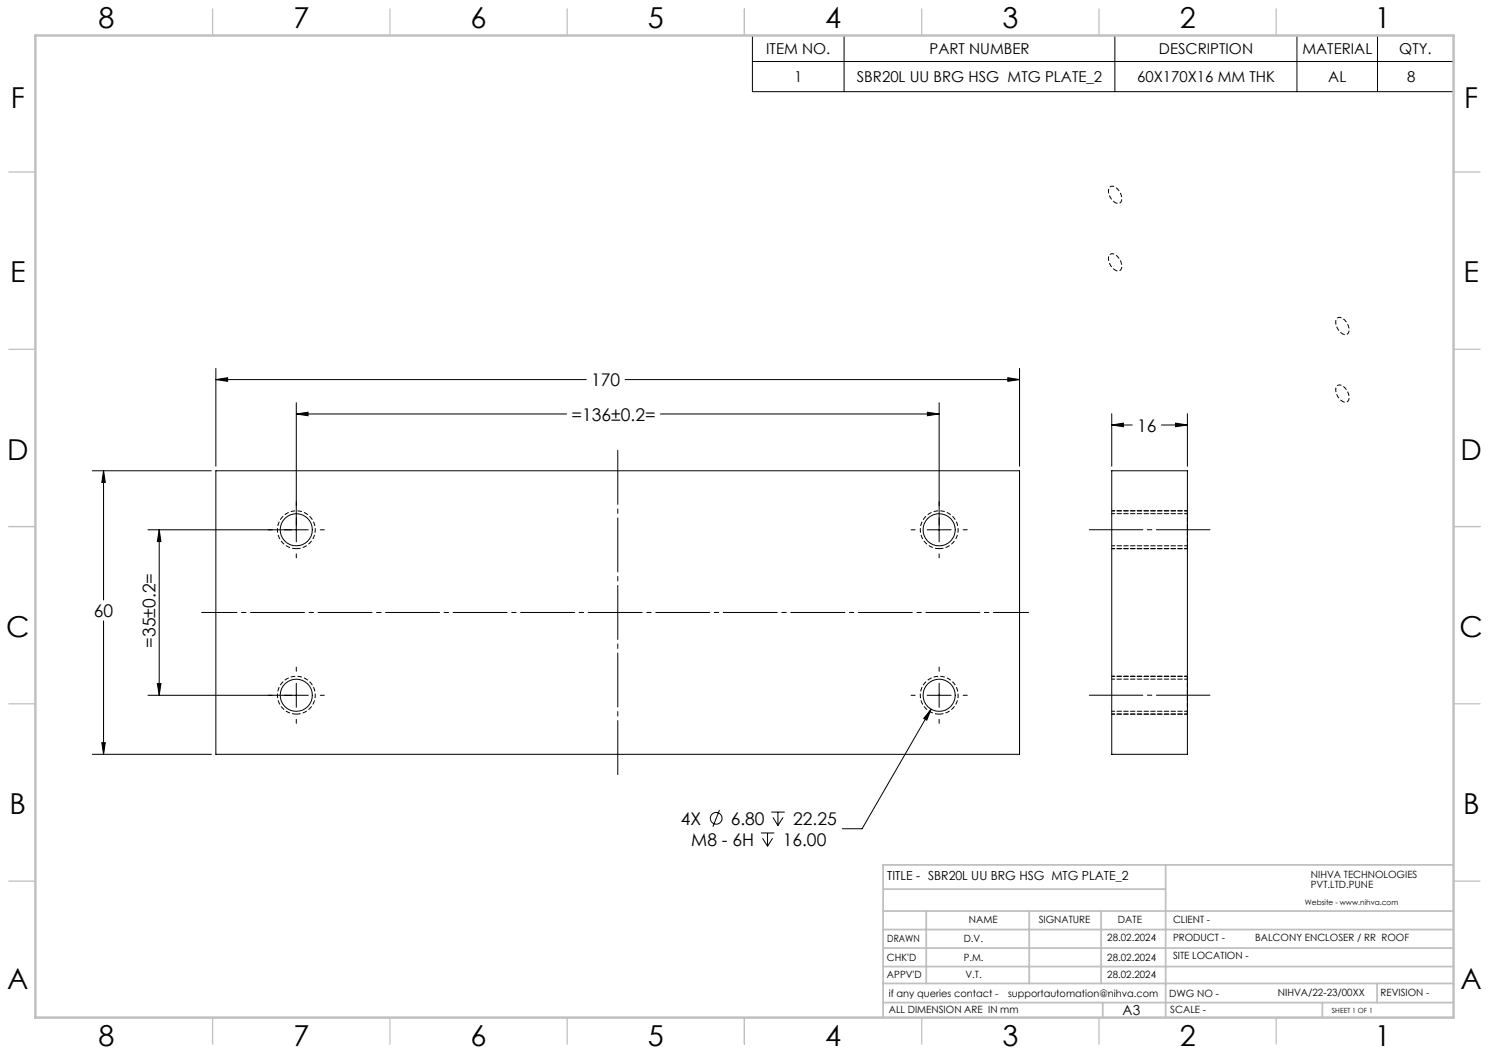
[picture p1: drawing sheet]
<svg xmlns="http://www.w3.org/2000/svg" width="420mm" height="297mm" viewBox="0 0 420 297" stroke-linecap="round" stroke-linejoin="round" font-family="sans-serif">
<g fill="none" stroke="#000" stroke-width=".28">
<path d="M212.2 10h197.8v15.9h-197.8zM212.2 17.4h197.8M238.1 10v15.9M314.5 10v15.9M365.8 10v15.9M388.5 10v15.9M60.9 103.9v27.6M60.9 107.1h104.5M60.9 107.1l3.3-.6v1.1zM83.6 113.6v39.2M83.6 116.8h76.2M83.6 116.8l3.3-.5v1z"/>
<path d="M176.3 107.1h111.3M186.3 116.8h78.6M261.6 116.3l3.3 .5-3.3 .5zM264.9 113.6v39.2M284.3 106.5l3.3 .6-3.3 .5zM287.6 103.9v27.6M313.6 119.9l3.3-.6v1.1zM313.6 116.7v14.8M313.6 119.9h5.8M327.6 119.9h7.3M331.6 119.3l3.3 .6-3.3 .5zM334.9 116.7v14.8"/>
<path d="M26 132.8h33.6M29.2 132.8l.5 3.3h-1zM29.2 132.8v36.4M60.9 132.8h226.7v80h-226.7zM313.6 132.8h21.3v80h-21.3zM44.9 149.4l.5 3.3h-1zM44.9 149.4v46.7M83.6 156.2v1.1M87 149.4h-45.3M90.3 149.4h1.2M257 149.4h1.1M261.5 149.4h6.8"/>
<path d="M264.9 156.2v1.1M271.7 149.4h1.1M29.2 175.1v37.7M44.4 192.8h1l-.5 3.3zM83.6 188.2v1.1M83.6 192.7v6.8M87 196.1h-45.3M90.3 196.1h1.2M257 196.1h1.1M261.5 196.1h6.8M264.9 188.2v1.1M264.9 192.7v6.8"/>
<path d="M271.7 196.1h1.1M26 212.8h33.6M28.7 209.5h1l-.5 3.3zM83.6 202.9v1.1M262.6 200l-19.4 33.7h-5.6M262.6 200l-1.2 3.1-.8-.5zM264.9 202.9v1.1M203 228.5l-1.9 4.7M214.6 234.9h3.8M215.1 236.4l1.4 2.3M216.5 234.9v3.8M217.6 229.1h3.7"/>
<path d="M217.9 236.4l-1.4 2.3M218 230.5l1.4 2.3M219.4 229.1v3.7M220.9 230.5l-1.5 2.3"/>
<circle cx="83.6" cy="149.4" r="4.5"/>
<circle cx="264.9" cy="149.4" r="4.5"/>
<circle cx="83.6" cy="196.1" r="4.5"/>
<circle cx="264.9" cy="196.1" r="4.5"/>
<circle cx="202" cy="230.8" r="1.65"/>
</g>
<path d="M83.6 154.7a5.3 5.3 0 0 1-4.7-7.9 5.3 5.3 0 0 1 9.2-.2 5.3 5.3 0 0 1-4.2 8.1h-.3M264.9 154.7a5.3 5.3 0 0 1-4.7-7.9 5.3 5.3 0 0 1 9.2-.2 5.3 5.3 0 0 1-4.2 8.1h-.3M83.6 201.4a5.3 5.3 0 0 1-4.7-7.9 5.3 5.3 0 0 1 9.2-.3 5.3 5.3 0 0 1-4.2 8.2h-.3M264.9 201.4a5.3 5.3 0 0 1-4.7-7.9 5.3 5.3 0 0 1 9.2-.3 5.3 5.3 0 0 1-4.2 8.2h-.3" fill="none" stroke="#000" stroke-width=".28" stroke-dasharray="1.3 .6" stroke-dashoffset=".1" stroke-linecap="butt"/>
<path d="M314.5 57.1a3.5 3.5 0 0 1-1.5-4.3 2.08 2.08 0 0 1 2.9 1.4 2.08 2.08 0 0 1-.3 3.2l-1.1-.3M314.5 76.2a3.5 3.5 0 0 1-1.5-4.3 2.08 2.08 0 0 1 2.9 1.3 2.08 2.08 0 0 1-.3 3.2l-1.1-.2M378.7 94.1a3.5 3.5 0 0 1-1.6-4.3 2.08 2.08 0 0 1 2.9 1.4 2.08 2.08 0 0 1-.3 3.2l-1-.3M378.7 113.2a3.5 3.5 0 0 1-1.6-4.3 2.08 2.08 0 0 1 2.9 1.3 2.08 2.08 0 0 1-.3 3.2l-1-.2" fill="none" stroke="#000" stroke-width=".28" stroke-dasharray="1.3 .6" stroke-dashoffset=".6" stroke-linecap="butt"/>
<path d="M174.3 219.1v-92.7" fill="none" stroke="#000" stroke-width=".28" stroke-dasharray="15.2 1.3 1.3 1.3" stroke-dashoffset="-.6"/>
<path d="M56.9 172.7h233.3" fill="none" stroke="#000" stroke-width=".28" stroke-dasharray="15.2 1.3 1.3 1.3" stroke-dashoffset="5.3"/>
<path d="M307.3 149.4h34M307.3 196.1h34" fill="none" stroke="#000" stroke-width=".28" stroke-dasharray="15.2 1.3 1.3 1.3" stroke-dashoffset=".1"/>
<g fill="none" stroke="#c0c0c0" stroke-width=".35">
<path d="M60 2.5v7.5M110 2.5v7.5M160 2.5v7.5M210 2.5v7.5M260 2.5v7.5M310 2.5v7.5M360 2.5v7.5M2.5 48.5h7.5M410 48.5h7.5M2.5 98.5h7.5M410 98.5h7.5M2.5 148.5h7.5"/>
<path d="M410 148.5h7.5M2.5 198.5h7.5M410 198.5h7.5M2.5 248.5h7.5M410 248.5h7.5M60 287v7.5M110 287v7.5M160 287v7.5M210 287v7.5M260 287v7.5M310 287v7.5M360 287v7.5"/>
</g>
<g fill="none" stroke="#c0c0c0" stroke-width=".5">
<path d="M249.1 257h160.9M249.1 250.8h79.7M261.3 257v20.4M290.3 257v20.4M310.6 257v20.4M328.8 243.9v43.1M410 243.9h-160.9v43.1M249.1 272.6h160.9M249.1 267.4h160.9M249.1 262.2h160.9M249.1 277.4h160.9M388.4 277.4v5.4"/>
<path d="M249.1 282.8h160.9M311 282.8v4.2M373 282.8v4.2"/>
</g>
<path d="M10 10h400v277h-400z" fill="none" stroke="#c0c0c0" stroke-width=".7"/>
<path d="M313.6 144.1h21.3M313.6 154.7h21.3M313.6 153.9h21.3M334.9 144.9h-21.3M313.6 190.7h21.3M334.9 191.5h-21.3M313.6 201.4h21.3M313.6 200.6h21.3" fill="none" stroke="#000" stroke-width=".28" stroke-dasharray="1.3 .6" stroke-dashoffset=".4"/>
<path d="M334.9 154.7v-10.6M334.9 201.4v-10.7" fill="none" stroke="#000" stroke-width=".28" stroke-dasharray="1.3 .6" stroke-dashoffset=".1"/>
<g fill="#000">
<path d="M29.2 132.8l.5 3.3h-1zM28.7 209.5h1l-.5 3.3zM83.6 116.8l3.3-.5v1zM261.6 116.3l3.3 .5-3.3 .5zM284.3 106.5l3.3 .6-3.3 .5zM60.9 107.1l3.3-.6v1.1zM262.6 200l-2 2.6 .8 .5zM331.6 119.3l3.3 .6-3.3 .5zM313.6 119.9l3.3-.6v1.1z"/>
<path d="M44.9 149.4l.5 3.3h-1zM44.4 192.8h1l-.5 3.3z"/>
</g>
<g font-size="8.1">
<text x="27.8" y="8">8</text>
<text x="82.8" y="8">7</text>
<text x="132.8" y="8">6</text>
<text x="182.8" y="8">5</text>
<text x="232.8" y="8">4</text>
<text x="282.8" y="8">3</text>
<text x="332.8" y="8">2</text>
<text x="387.8" y="8">1</text>
<text x="3" y="30.4">F</text>
<text x="413" y="30.4">F</text>
<text x="2.8" y="79.6">E</text>
<text x="412.8" y="79.6">E</text>
<text x="2" y="129.6">D</text>
<text x="412" y="129.6">D</text>
<text x="1.7" y="179.6">C</text>
<text x="411.7" y="179.6">C</text>
<text x="2.7" y="229.6">B</text>
<text x="412.7" y="229.6">B</text>
<text x="2" y="278.9">A</text>
<text x="412" y="278.9">A</text>
<text x="27.8" y="295">8</text>
<text x="82.8" y="295">7</text>
<text x="132.8" y="295">6</text>
<text x="182.8" y="295">5</text>
<text x="232.8" y="295">4</text>
<text x="282.8" y="295">3</text>
<text x="332.8" y="295">2</text>
<text x="387.8" y="295">1</text>
</g>
<g font-size="4.9">
<text x="166.8" y="108.9">170</text>
<text x="161.2" y="118.6">=136±0.2=</text>
<text x="320.8" y="121.7">16</text>
<text x="26.5" y="174">60</text>
<text x="43.8" y="182.6" transform="rotate(-90 43.8 182.6)">=35±0.2=</text>
<text x="192.1" y="232.7">4X</text>
<text x="206.1" y="232.7">6.80</text>
<text x="223.7" y="232.7">22.25</text>
<text x="195" y="238.6">M8 - 6H</text>
<text x="220.8" y="238.5">16.00</text>
</g>
<g font-size="4.2">
<text x="216.1" y="15.2">ITEM NO.</text>
<text x="262.2" y="15.2">PART NUMBER</text>
<text x="326.9" y="15.2">DESCRIPTION</text>
<text x="367.4" y="15.2">MATERIAL</text>
<text x="394.7" y="15.2">QTY.</text>
<text x="224" y="23.1">1</text>
<text x="241.7" y="23.1">SBR20L UU BRG HSG MTG PLATE_2</text>
<text x="320.7" y="23.1">60X170X16 MM THK</text>
<text x="374.7" y="23.1">AL</text>
<text x="396.9" y="23.1">8</text>
</g>
<text font-size="3.9" x="316.7" y="286.4">A3</text>
<text font-size="3.5" x="250.3" y="248.3">TITLE - SBR20L UU BRG HSG MTG PLATE_2</text>
<g font-size="2.8">
<text x="369.8" y="247.7">NIHVA TECHNOLOGIES</text>
<text x="369.8" y="250.5">PVT.LTD.PUNE</text>
<text x="273.3" y="260.4">NAME</text>
<text x="293" y="260.4">SIGNATURE</text>
<text x="315.3" y="260.5">DATE</text>
<text x="330.9" y="260.5">CLIENT -</text>
<text x="250.3" y="265.7">DRAWN</text>
<text x="271.8" y="265.7">D.V.</text>
<text x="312.3" y="265.5">28.02.2024</text>
<text x="330.9" y="265.5">PRODUCT -</text>
<text x="354.1" y="265.5">BALCONY ENCLOSER / RR ROOF</text>
<text x="250.2" y="271.1">CHK'D</text>
<text x="250.2" y="275.8">APPV'D</text>
<text x="271.8" y="271.1">P.M.</text>
<text x="272.3" y="275.8">V.T.</text>
<text x="312.3" y="271.1">28.02.2024</text>
<text x="312.3" y="275.8">28.02.2024</text>
<text x="330.9" y="270.6">SITE LOCATION -</text>
<text x="250.7" y="281.1">if any queries contact -</text>
<text x="284.3" y="281.1">supportautomation@nihva.com</text>
<text x="329.8" y="281.3">DWG NO -</text>
<text x="360.5" y="281.1">NIHVA/22-23/00XX</text>
<text x="389.4" y="281.1">REVISION -</text>
<text x="250.7" y="285.6">ALL DIMENSION ARE IN mm</text>
<text x="330.1" y="285.7">SCALE -</text>
</g>
<text font-size="2.1" x="368.1" y="255.1">Website - www.nihva.com</text>
<text font-size="2" x="375.7" y="285.6">SHEET 1 OF 1</text>
</svg>
